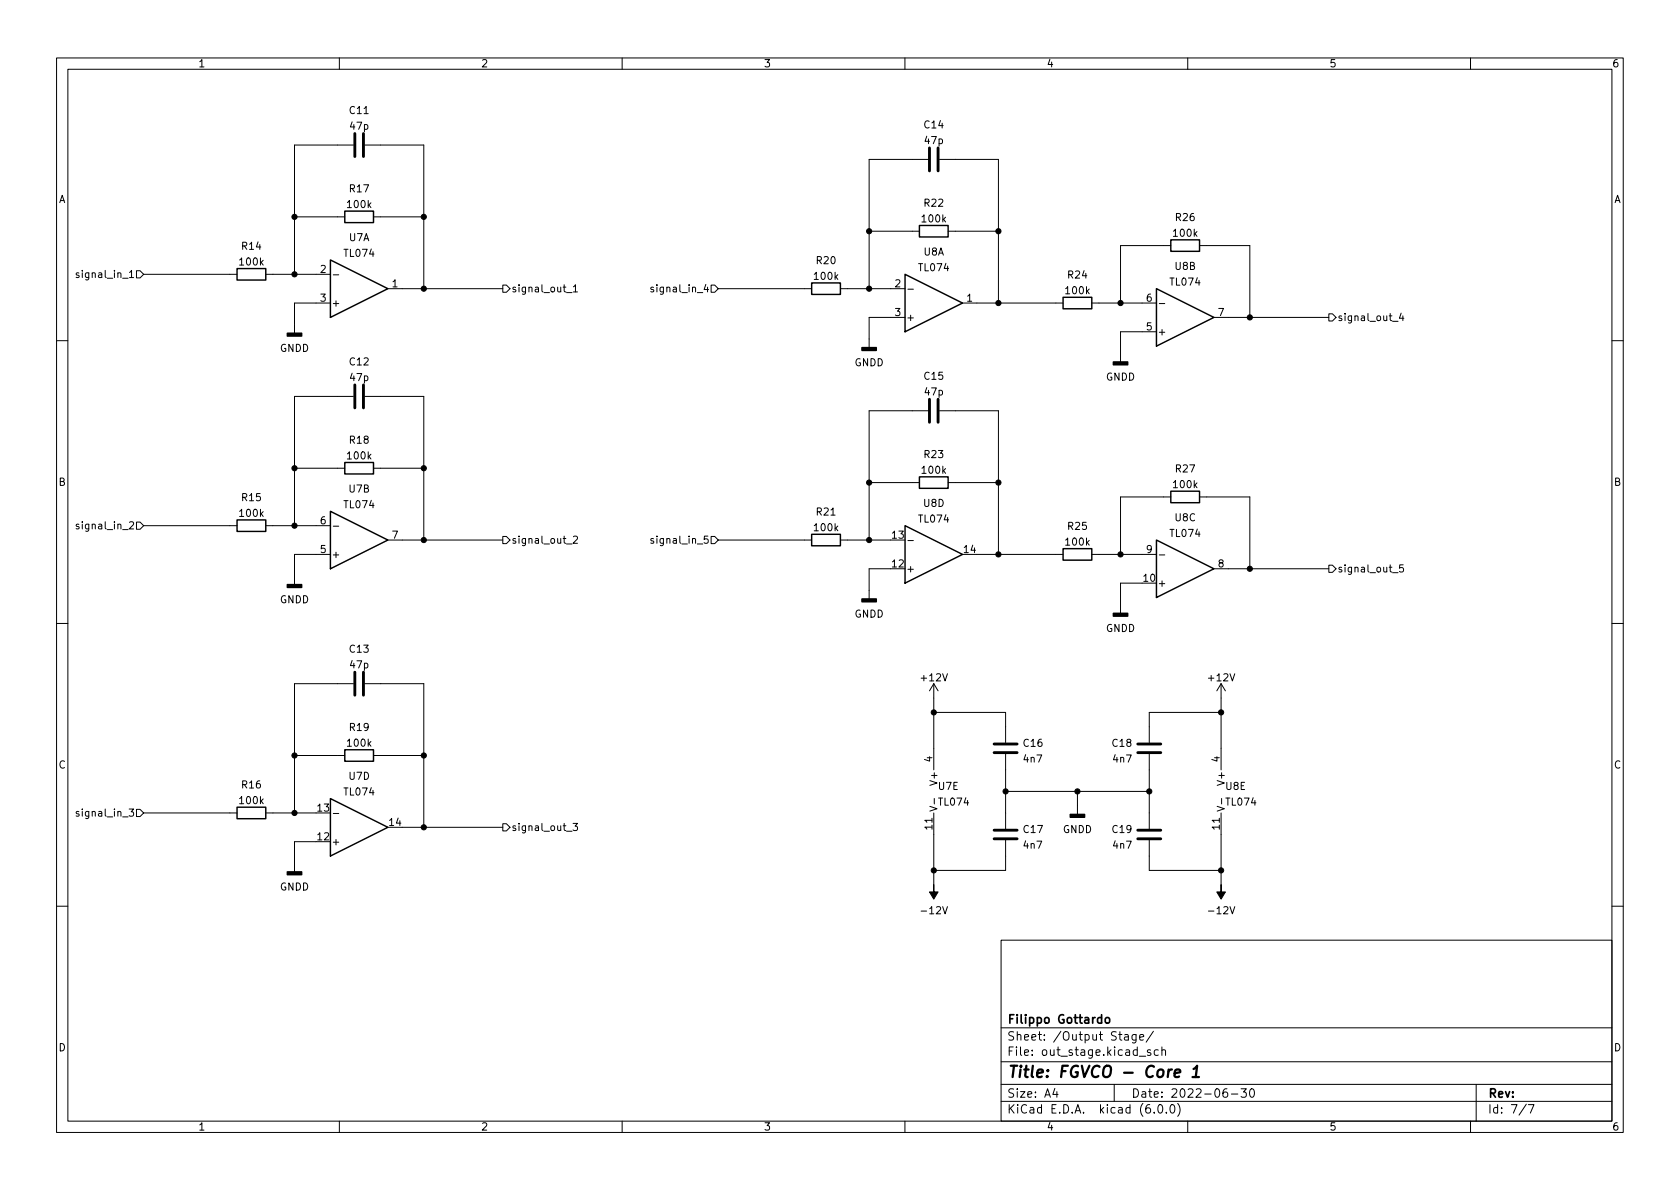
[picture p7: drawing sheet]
<svg xmlns="http://www.w3.org/2000/svg" width="297mm" height="210mm" viewBox="0 0 297 210" stroke-linecap="round" stroke-linejoin="round" font-family="sans-serif">
<g fill="none" stroke="#000" stroke-width=".18">
<path d="M10 10.2h277v190.1h-277zM12 12.2h273v186.1h-273zM60 10.2v2M110 10.2v2M160 10.2v2M210 10.2v2M260 10.2v2M52.1 38.3h8.9M62.5 25.6h-10.4v22.9M64.5 25.6h10.4v25.4M66 38.3h8.9M164.1 28.2h-10.4v22.8"/>
<path d="M166.1 28.2h10.4v25.4M13.9 48.3l-.3-.1-.1 .2v.2l.4 .1v.3h-.4M22.9 49.1h.7M24.1 47.9h.7l.6 .6-.6 .6h-.7zM25.4 48.5h16.5M47 48.5h11.4M58.4 53.6h-6.3v5.3M58.9 48.6h1M68.6 51h20.3M88.9 50.4h.6l.7 .6-.7 .7h-.6zM100.2 51.7h.9M101.4 50.7l.3-.3v1.2"/>
<path d="M101.4 51.6h.7M115.5 50.8h-.3l-.1 .2v.1l.4 .2v.3h-.4M125.7 50.4h.7l.6 .6-.6 .7h-.7zM127 51h16.5M148.6 51h11.4M153.7 40.9h8.9M160 56.1h-6.3v5.4M160.5 51.1h1M167.6 40.9h8.9M170.2 53.6h17.8M193 53.6h11.5M204.5 58.7h-6.4v5.3"/>
<path d="M205 53.7h.9M207 43.4h-8.9v10.2M212.1 43.4h8.9v12.7M214.6 56.1h20.3M234.9 55.5h.7l.6 .6-.6 .7h-.7zM246.2 56.8h1M247.7 55.4l-.3 .9h.8M248 55.9v.8M10 60.2h2M62.5 70.1h-10.4v22.9M64.5 70.1h10.4v25.4M164.1 72.6h-10.4v22.9"/>
<path d="M166.1 72.6h10.4v25.4M285 60.2h2M13.9 92.7h-.3l-.1 .2v.1l.4 .2v.3h-.4M24.1 92.3h.7l.6 .7-.6 .6h-.7zM25.4 93h16.5M47 93h11.4M52.1 82.8h8.9M58.4 98h-6.3v5.4M58.9 93h1M66 82.8h8.9M68.6 95.5h20.3M88.9 94.9h.6l.7 .6-.7 .6h-.6z"/>
<path d="M100.2 96.2h.9M101.4 94.9l.5-.1 .2 .4-.8 .9h.8M115.5 95.3l-.3-.1-.1 .2v.2l.4 .1v.3h-.4M125.7 94.9h.7l.6 .6-.6 .6h-.7zM127 95.5h16.5M148.6 95.5h8.9M153.7 85.3h8.9M160.5 95.6h1M167.6 85.3h8.9M172.7 98h15.3M193 98h11.5M205 98.1h.9"/>
<path d="M207 87.9h-8.9v10.1M212.1 87.9h8.9v12.7M234.9 99.9h.7l.6 .7-.6 .6h-.7zM248.1 99.9h-.6l-.1 .6 .2-.1h.4l.2 .2-.1 .4-.2 .2-.5-.2M10 110.2h2M157.5 100.6h-3.8v5.3M201.9 103.1h-3.8v5.4M214.6 100.6h20.3M246.2 101.3h1M285 110.2h2M52.1 133.6h8.9M62.5 120.9h-10.4v22.9"/>
<path d="M64.5 120.9h10.4v25.4M66 133.6h8.9M165.1 120.9l-.8 1.3M165.1 120.9v15.2M165.1 120.9l.8 1.3M165.1 126h12.7v5.3M177.8 133.3v13.3M177.8 139.9h25.4M190.5 139.9v4.1M203.2 133.3v13.3M215.9 120.9l-.8 1.3M215.9 120.9v15.2"/>
<path d="M215.9 120.9l.8 1.3M215.9 126h-12.7v5.3M13.9 143.5h-.3l-.1 .2v.1l.4 .2v.3h-.4M24.1 143.1h.7l.6 .7-.6 .6h-.7zM25.4 143.8h16.5M47 143.8h8.9M55.9 148.8h-3.8v5.4M58.9 143.8h1M71.1 146.3h17.8M88.9 145.7h.6l.7 .6-.7 .6h-.6zM100.2 147h.9M101.3 145.6h.8l-.4 .5 .3 .1v.6l-.1 .1-.6-.1"/>
<path d="M164.4 142.6l1.3 .4-1.3 .4M165.1 143.8v12.7M165.2 141.2v1M177.8 148.6v5.3h-12.7M203.2 148.6v5.3h12.7M215.2 142.6l1.3 .4-1.3 .4M215.9 143.8v12.7M216 141.2v1M10 160.2h2M177 166.3h108v32h-108zM285 160.2h2M60 198.3v2"/>
<path d="M110 198.3v2M160 198.3v2M177 194.8h108M177 191.8h108M177 187.8h108M177 181.8h108M186.5 192.5l-.4 1h1M186.9 193v1M197 191.8v3M198.9 183h.5l.1 .9M199.5 183.3l-.5 .1a.29 .29 0 0 0-.2 .2 .29 .29 0 0 0 .2 .3h.5M200.9 182.9v1.2l-.3 .3h-.4"/>
<path d="M200.9 183l-.5-.1-.3 .3v.4l.2 .3h.6M201.4 186.8h1.2M201.5 183.4l.7-.1-.1-.3-.4-.1-.2 .2 .1 .8h.5M203.4 185.7l-.3-.1-.2 .2v.3l.5 .1v.4h-.5M203.9 182.4l-1.3 1.9M204.1 196.7v.1M204.8 185.7l-.4-.1-.3 .3v.4l.1 .3h.6M204.9 195.4l.2-.1a.81 .81 0 0 1 .6 .7 .81 .81 0 0 1-.3 .8h-.2a.81 .81 0 0 1-.6-.6 .81 .81 0 0 1 .3-.8zM205.4 185.8l.2-.2 .4 .1 .1 .9M205.4 185.1v1.5M206.2 196.7v.1M207.1 195.4l.1-.1a.81 .81 0 0 1 .6 .7 .81 .81 0 0 1-.3 .8h-.1a.81 .81 0 0 1-.6-.6 .81 .81 0 0 1 .3-.8z"/>
<path d="M208.2 195.1a1.72 1.72 0 0 1 0 2.3M210 198.3v2M216.9 192.5a.59 .59 0 0 0-.7 .7v.5l.2 .3h.4l.2-.1 .1-.5-.2-.2-.4-.1-.3 .3M217.7 193.5h1.2M219.4 192.5h1l-.5 .6 .4 .1v.7l-.2 .1h-.5l-.2-.1M221.1 192.7l.2-.2a.81 .81 0 0 1 .6 .7 .81 .81 0 0 1-.3 .8h-.2a.81 .81 0 0 1-.3-1.3zM260 198.3v2M261 191.8v6.5M269.9 195.3l-1.3 1.9M270.2 195.3h1l-.6 1.5"/>
</g>
<path d="M207.7 189.8l1-.2-.1-.4-.5-.1-.4 .3v1l.2 .1 .6-.1M210.8 190.5h1.2M211 189l.7-.5-.3 2" fill="none" stroke="#000" stroke-width=".4"/>
<path d="M195.5 180.1l.2-.2 .4 .2 .1 .5-.1 .3h-.4l-.2-.1z" fill="none" stroke="#000" stroke-width=".3"/>
<g fill="none" stroke="#000" stroke-width=".51">
<path d="M62.7 23.6v4.1M64.3 23.6v4.1M164.3 26.2v4M165.9 26.2v4M62.7 68.1v4M64.3 68.1v4M164.3 70.6v4.1M165.9 70.6v4.1M62.7 118.9v4M64.3 118.9v4M175.8 133.1h4M175.8 131.6h4"/>
<path d="M201.2 133.1h4M201.2 131.6h4M175.8 148.3h4M175.8 146.8h4M201.2 148.3h4M201.2 146.8h4"/>
</g>
<g fill="none" stroke="#000" stroke-width=".25">
<path d="M61 37.3h5v2.1h-5zM162.6 39.9h5v2h-5zM41.9 47.5h5.1v2h-5.1zM58.4 46l10.2 5-10.2 5.1zM143.5 50h5.1v2.1h-5.1zM160 48.5l10.2 5.1-10.2 5.1zM188 52.6h5v2h-5zM204.5 51l10.1 5.1-10.1 5.1zM207 42.4h5.1v2h-5.1zM41.9 91.9h5.1v2.1h-5.1zM58.4 90.4l10.2 5.1-10.2 5.1zM61 81.8h5v2h-5z"/>
<path d="M143.5 94.5h5.1v2h-5.1zM160 93l10.2 5-10.2 5.1zM162.6 84.3h5v2.1h-5zM188 97h5v2.1h-5zM204.5 95.5l10.1 5.1-10.1 5.1zM207 86.9h5.1v2h-5.1zM61 132.6h5v2h-5zM41.9 142.7h5.1v2.1h-5.1zM58.4 141.2l10.2 5.1-10.2 5.1z"/>
</g>
<path d="M50.8 58.9h2.5v.5h-2.5zM152.4 61.5h2.5v.5h-2.5zM196.8 64h2.6v.5h-2.6zM50.8 103.4h2.5v.5h-2.5zM152.4 105.9h2.5v.5h-2.5zM196.8 108.5h2.6v.5h-2.6zM50.8 154.2h2.5v.5h-2.5zM189.2 144h2.6v.5h-2.6z" fill="#000" stroke="#000" stroke-width=".25"/>
<g fill="#000" stroke="#000" stroke-width=".18">
<path d="M165.1 156.5v1.2h.8l-.8 1.3-.8-1.3h.8zM215.9 156.5v1.2h.8l-.8 1.3-.8-1.3h.8z"/>
<circle cx="52.1" cy="38.3" r=".46"/>
<circle cx="74.9" cy="38.3" r=".46"/>
<circle cx="52.1" cy="48.5" r=".46"/>
<circle cx="74.9" cy="51" r=".46"/>
<circle cx="153.7" cy="40.9" r=".46"/>
<circle cx="153.7" cy="51" r=".46"/>
<circle cx="176.5" cy="40.9" r=".46"/>
<circle cx="176.5" cy="53.6" r=".46"/>
<circle cx="198.1" cy="53.6" r=".46"/>
<circle cx="221" cy="56.1" r=".46"/>
<circle cx="52.1" cy="93" r=".46"/>
<circle cx="52.1" cy="82.8" r=".46"/>
<circle cx="74.9" cy="95.5" r=".46"/>
<circle cx="74.9" cy="82.8" r=".46"/>
<circle cx="153.7" cy="85.3" r=".46"/>
<circle cx="153.7" cy="95.5" r=".46"/>
<circle cx="176.5" cy="85.3" r=".46"/>
<circle cx="176.5" cy="98" r=".46"/>
<circle cx="198.1" cy="98" r=".46"/>
<circle cx="221" cy="100.6" r=".46"/>
<circle cx="52.1" cy="133.6" r=".46"/>
<circle cx="74.9" cy="133.6" r=".46"/>
<circle cx="165.1" cy="126" r=".46"/>
<circle cx="177.8" cy="139.9" r=".46"/>
<circle cx="190.5" cy="139.9" r=".46"/>
<circle cx="203.2" cy="139.9" r=".46"/>
<circle cx="215.9" cy="126" r=".46"/>
<circle cx="52.1" cy="143.8" r=".46"/>
<circle cx="74.9" cy="146.3" r=".46"/>
<circle cx="165.1" cy="153.9" r=".46"/>
<circle cx="215.9" cy="153.9" r=".46"/>
</g>
<text font-size="2.8" x="178" y="190.6">Title: FGVCO - Core 1</text>
<g font-size="2.1">
<text x="178" y="184">Sheet: /Output Stage/</text>
<text x="178" y="181">Filippo Gottardo</text>
<text x="178" y="186.7">File: out_stage.kicad_sch</text>
<text x="178" y="196.9">KiCad E.D.A. kicad (6.0.0)</text>
<text x="178" y="194.1">Size: A4</text>
<text x="200" y="194.1">Date: 2022-06-30</text>
<text x="263" y="194.1">Rev:</text>
<text x="263" y="196.9">Id: 7/7</text>
</g>
<g font-size="1.8">
<text x="35" y="11.9">1</text>
<text x="85" y="11.9">2</text>
<text x="135" y="11.9">3</text>
<text x="185" y="11.9">4</text>
<text x="235" y="11.9">5</text>
<text x="285" y="11.9">6</text>
<text x="61.9" y="20.2">C11</text>
<text x="62" y="22.9">47p</text>
<text x="163.5" y="22.7">C14</text>
<text x="163.6" y="25.5">47p</text>
<text x="10.3" y="35.9">A</text>
<text x="61.9" y="34">R17</text>
<text x="285.3" y="35.9">A</text>
<text x="61.5" y="36.8">100k</text>
<text x="163.1" y="39.3">100k</text>
<text x="163.5" y="36.5">R22</text>
<text x="207.6" y="41.9">100k</text>
<text x="207.9" y="39.1">R26</text>
<text x="42.5" y="46.9">100k</text>
<text x="42.8" y="44.2">R14</text>
<text x="60.9" y="45.4">TL074</text>
<text x="61.7" y="42.6">U7A</text>
<text x="144.4" y="46.7">R20</text>
<text x="162.5" y="48">TL074</text>
<text x="163.3" y="45.2">U8A</text>
<text x="207.8" y="47.7">U8B</text>
<text x="14.3" y="49.1">signal_in_1</text>
<text x="56.7" y="48.3">2</text>
<text x="56.7" y="53.3">3</text>
<text x="69.4" y="50.8">1</text>
<text x="90.4" y="51.7">signal_out_1</text>
<text x="115.9" y="51.7">signal_in_4</text>
<text x="144.1" y="49.5">100k</text>
<text x="158.3" y="50.8">2</text>
<text x="171" y="53.3">1</text>
<text x="188.5" y="52">100k</text>
<text x="188.9" y="49.2">R24</text>
<text x="202.7" y="53.3">6</text>
<text x="207" y="50.5">TL074</text>
<text x="58.5" y="54.2">+</text>
<text x="158.3" y="55.9">3</text>
<text x="160.1" y="56.8">+</text>
<text x="202.7" y="58.4">5</text>
<text x="204.6" y="59.3">+</text>
<text x="215.4" y="55.9">7</text>
<text x="236.4" y="56.8">signal_out_4</text>
<text x="49.5" y="62.2">GNDD</text>
<text x="61.9" y="64.6">C12</text>
<text x="151.1" y="64.8">GNDD</text>
<text x="62" y="67.4">47p</text>
<text x="163.5" y="67.1">C15</text>
<text x="163.6" y="69.9">47p</text>
<text x="195.5" y="67.3">GNDD</text>
<text x="61.5" y="81.2">100k</text>
<text x="61.9" y="78.5">R18</text>
<text x="163.1" y="83.8">100k</text>
<text x="163.5" y="81">R23</text>
<text x="207.9" y="83.5">R27</text>
<text x="10.3" y="85.9">B</text>
<text x="42.8" y="88.6">R15</text>
<text x="60.9" y="89.9">TL074</text>
<text x="61.7" y="87.1">U7B</text>
<text x="163.3" y="89.6">U8D</text>
<text x="207.6" y="86.3">100k</text>
<text x="285.3" y="85.9">B</text>
<text x="14.3" y="93.6">signal_in_2</text>
<text x="42.5" y="91.4">100k</text>
<text x="56.7" y="92.7">6</text>
<text x="69.4" y="95.2">7</text>
<text x="144.1" y="93.9">100k</text>
<text x="144.4" y="91.2">R21</text>
<text x="157.8" y="95.2">13</text>
<text x="162.5" y="92.4">TL074</text>
<text x="188.9" y="93.7">R25</text>
<text x="207" y="94.9">TL074</text>
<text x="207.8" y="92.2">U8C</text>
<text x="56.7" y="97.8">5</text>
<text x="58.5" y="98.7">+</text>
<text x="90.4" y="96.1">signal_out_2</text>
<text x="115.9" y="96.1">signal_in_5</text>
<text x="157.8" y="100.3">12</text>
<text x="160.1" y="101.2">+</text>
<text x="170.5" y="97.8">14</text>
<text x="188.5" y="96.5">100k</text>
<text x="202.7" y="97.8">9</text>
<text x="215.4" y="100.3">8</text>
<text x="236.4" y="101.2">signal_out_5</text>
<text x="49.5" y="106.7">GNDD</text>
<text x="202.2" y="102.9">10</text>
<text x="204.6" y="103.8">+</text>
<text x="151.1" y="109.2">GNDD</text>
<text x="195.5" y="111.7">GNDD</text>
<text x="61.9" y="115.4">C13</text>
<text x="62" y="118.2">47p</text>
<text x="163" y="120.5">+12V</text>
<text x="213.8" y="120.5">+12V</text>
<text x="61.9" y="129.3">R19</text>
<text x="10.3" y="135.9">C</text>
<text x="61.5" y="132">100k</text>
<text x="61.7" y="137.9">U7D</text>
<text x="164.8" y="134.7" transform="rotate(-90 164.8 134.7)">4</text>
<text x="181" y="132.1">C16</text>
<text x="181.1" y="134.8">4n7</text>
<text x="196.7" y="132.1">C18</text>
<text x="196.9" y="134.8">4n7</text>
<text x="215.6" y="134.7" transform="rotate(-90 215.6 134.7)">4</text>
<text x="285.3" y="135.9">C</text>
<text x="42.5" y="142.2">100k</text>
<text x="42.8" y="139.4">R16</text>
<text x="56.2" y="143.5">13</text>
<text x="60.9" y="140.7">TL074</text>
<text x="165.7" y="138.5" transform="rotate(-90 165.7 138.5)">V+</text>
<text x="165.9" y="139.7">U7E</text>
<text x="166.1" y="142.5">TL074</text>
<text x="216.5" y="138.5" transform="rotate(-90 216.5 138.5)">V+</text>
<text x="216.7" y="139.7">U8E</text>
<text x="216.9" y="142.5">TL074</text>
<text x="14.3" y="144.4">signal_in_3</text>
<text x="56.2" y="148.6">12</text>
<text x="58.5" y="149.5">+</text>
<text x="68.9" y="146">14</text>
<text x="90.4" y="146.9">signal_out_3</text>
<text x="164.8" y="146.6" transform="rotate(-90 164.8 146.6)">11</text>
<text x="181" y="147.3">C17</text>
<text x="187.9" y="147.3">GNDD</text>
<text x="196.7" y="147.3">C19</text>
<text x="215.6" y="146.6" transform="rotate(-90 215.6 146.6)">11</text>
<text x="181.1" y="150.1">4n7</text>
<text x="196.9" y="150.1">4n7</text>
<text x="49.5" y="157.5">GNDD</text>
<text x="163.2" y="161.7">-12V</text>
<text x="214" y="161.7">-12V</text>
<text x="10.3" y="185.9">D</text>
<text x="285.3" y="185.9">D</text>
<text x="35" y="199.9">1</text>
<text x="85" y="199.9">2</text>
<text x="135" y="199.9">3</text>
<text x="185" y="199.9">4</text>
<text x="235" y="199.9">5</text>
<text x="285" y="199.9">6</text>
</g>
</svg>
